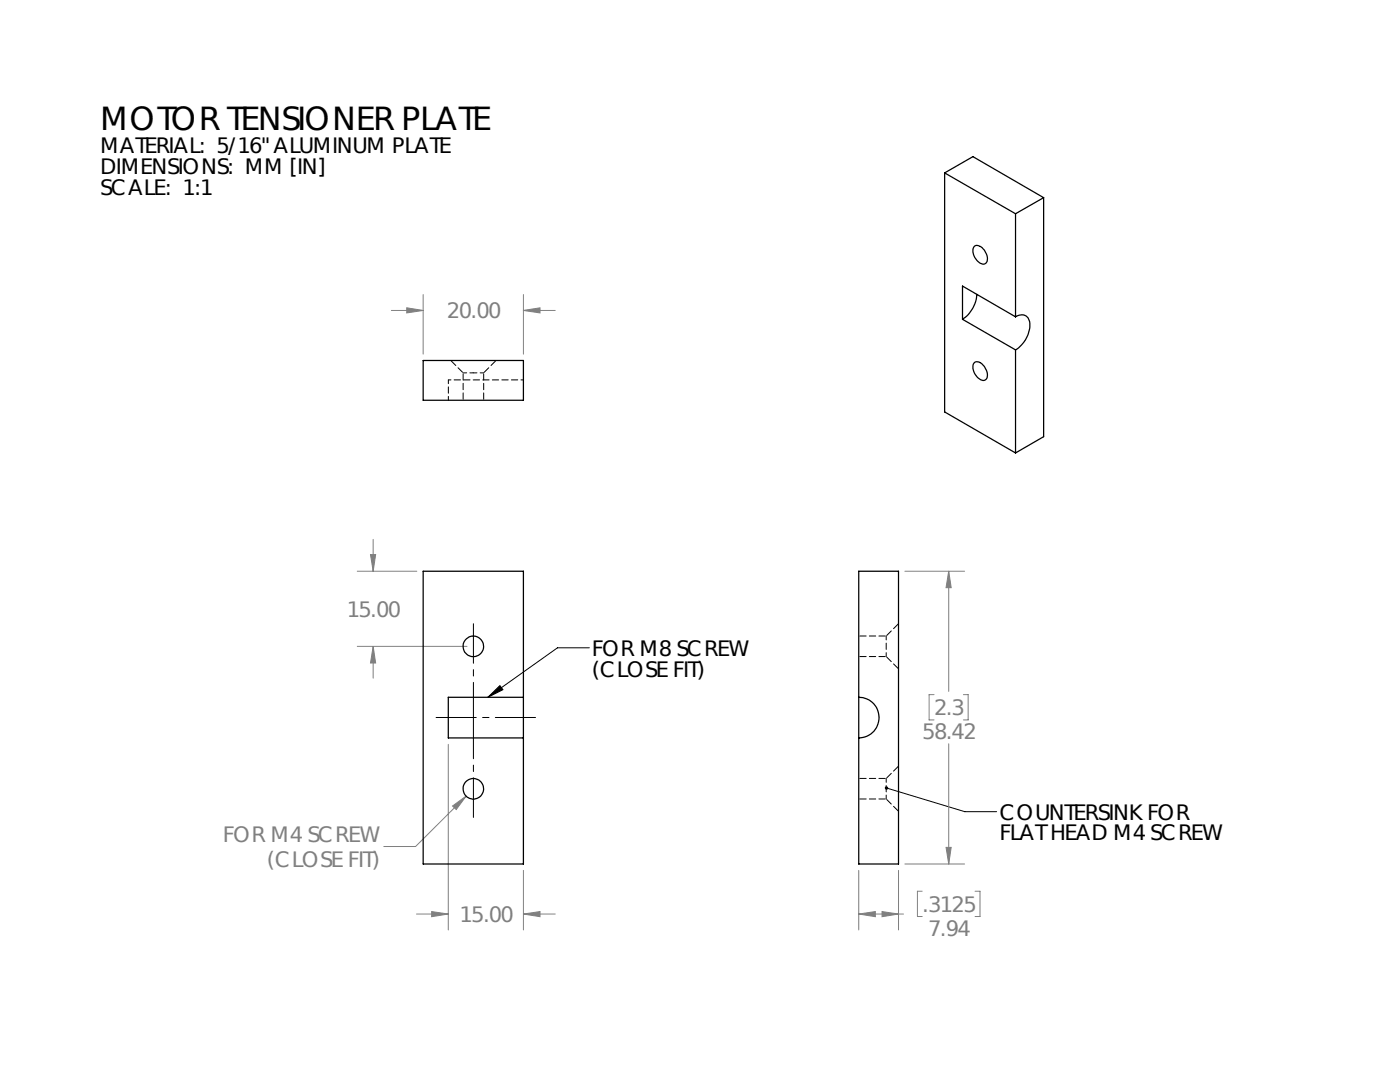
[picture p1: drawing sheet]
<svg xmlns="http://www.w3.org/2000/svg" width="279mm" height="216mm" viewBox="0 0 279 216" stroke-linecap="round" stroke-linejoin="round" font-family="sans-serif">
<path d="M97.4 139.1l2.4-2.3 .6 .8zM117.6 129.3h-6.3l-13.9 9.8M176.9 157.2l15.6 4.8h6.4" fill="none" stroke="#000" stroke-width=".2"/>
<g fill="none" stroke="#808080" stroke-width=".2">
<path d="M84.5 58.8v11.9M104.5 58.8v11.9M78.1 61.9h6.4M81.2 61.4l3.3 .5-3.3 .5zM104.5 61.9l3.3-.5v1zM104.5 61.9h6.3M71.3 114h11.9M73.9 110.7h1.1l-.5 3.3zM74.5 107.6v6.4M180.6 114h11.9M189.3 114l.5 3.3h-1zM189.3 114v24"/>
<path d="M71.3 129h21.9M74.5 129l.5 3.3h-1.1zM74.5 129v6.3M186.4 138.6h-1v5.1h1M192.3 138.6h.9v5.1h-.9M89.5 148.5v37.1M93 158.9l-10.1 10h-6.3M189.3 148.4v24M90.3 160.8l2.7-1.9-1.9 2.6zM104.5 173.7v11.9M171.4 173.7v11.9M179.3 173.7v11.9"/>
<path d="M180.6 172.4h11.9M184 177.8h-.9v5.1h.9M188.8 169.1h1l-.5 3.3zM194.6 177.8h1v5.1h-1M83.1 182.4h6.4M86.1 181.9l3.4 .5-3.4 .5zM104.5 182.4l3.3-.5v1zM104.5 182.4h6.3M171.4 182.4l3.3-.5v1zM171.4 182.4h8.9M176 181.9l3.3 .5-3.3 .5z"/>
</g>
<path d="M94.5 124.5v38.6" fill="none" stroke="#000" stroke-width=".2" stroke-dasharray="15.2 1.3 1.3 1.3" stroke-dashoffset="7.3"/>
<path d="M106.9 143.2h-19.9" fill="none" stroke="#000" stroke-width=".2" stroke-dasharray="15.2 1.3 1.3 1.3" stroke-dashoffset="7.2"/>
<path d="M97.4 139.1l2.4-2.3 .6 .8zM176.7 157l-.1 .1 .3 .1-.3-.1a.35 .35 0 0 0 .4 .5 .35 .35 0 0 0 .2-.6 .35 .35 0 0 0-.5 0z" fill="#000"/>
<path d="M73.9 110.7h1.1l-.5 3.3zM74.5 129l.5 3.3h-1.1zM104.5 182.4l3.3-.5v1zM86.1 181.9l3.4 .5-3.4 .5zM90.3 160.8l.8 .7 1.9-2.6zM81.2 61.4l3.3 .5-3.3 .5zM104.5 61.9l3.3-.5v1zM189.3 114l.5 3.3h-1zM188.8 169.1h1l-.5 3.3zM176 181.9l3.3 .5-3.3 .5zM171.4 182.4l3.3-.5v1z" fill="#808080"/>
<g fill="none" stroke="#000" stroke-width=".25">
<path d="M188.5 34.5v47.7l14.2 8.2M188.5 34.5l14.2 8.2M188.5 34.5l5.7-3.2 14.1 8.1M208.3 39.4l-5.6 3.3M208.3 39.4v47.7l-5.6 3.3M194.5 49.1a1.83 1.83 0 0 1 2.2 1.3 1.42 1.42 0 0 1-.4 2.3 2.67 2.67 0 0 1-1.9-3.5zM194.9 58.7a6.4 6.4 0 0 1-2.8 5M202.7 42.7v20.5M84.5 71.9h20v8h-20zM192.1 63.7l10.6 6.1M194.5 72.3a1.51 1.51 0 0 1 1.9 .8 2.29 2.29 0 0 1 .4 2.6 1.38 1.38 0 0 1-1.9-.6 2.2 2.2 0 0 1-.4-2.8zM202.7 63.2a1.71 1.71 0 0 1 1.8-.3 1.71 1.71 0 0 1 1 1.6 6.1 6.1 0 0 1-2.8 5.3"/>
<path d="M202.7 69.8v20.6M202.7 63.2l-10.6-6.1v6.6M84.5 114h20v58.4h-20zM171.4 114h7.9v58.4h-7.9zM104.5 139.1h-15v8.1h15M171.4 139.1a4.1 4.1 0 0 1 4 4.1 4.1 4.1 0 0 1-4 4"/>
<circle cx="94.5" cy="129" r="2.06"/>
<circle cx="94.5" cy="157.4" r="2.06"/>
</g>
<path d="M92.4 74.4h2.1M94.5 74.4h2" fill="none" stroke="#000" stroke-width=".2" stroke-dasharray="1.3 .6" stroke-dashoffset=".6"/>
<path d="M89.5 75.8v4.1M176.9 126.9v4.1M176.9 155.3v4.1" fill="none" stroke="#000" stroke-width=".2" stroke-dasharray="1.3 .6" stroke-dashoffset=".5"/>
<path d="M90 71.9l2.4 2.5M92.4 74.4v5.5M96.5 74.4l2.5-2.5M96.5 79.9v-5.5M171.4 131h5.5M176.9 131l2.4 2.5M176.9 126.9h-5.5M179.3 124.4l-2.4 2.5M171.4 159.4h5.5M176.9 159.4l2.4 2.5M176.9 155.3h-5.5M179.3 152.8l-2.4 2.5" fill="none" stroke="#000" stroke-width=".2" stroke-dasharray="1.3 .6" stroke-dashoffset="1.7"/>
<path d="M104.5 75.8h-15" fill="none" stroke="#000" stroke-width=".2" stroke-dasharray="1.3 .6" stroke-dashoffset=".8"/>
<text font-size="6.3" x="20" y="25.9">MOTOR TENSIONER PLATE</text>
<g font-size="4.2">
<text x="20" y="30.5">MATERIAL: 5/16&quot; ALUMINUM PLATE</text>
<text x="20" y="34.7">DIMENSIONS: MM [IN]</text>
<text x="20" y="38.9">SCALE: 1:1</text>
<text x="118.1" y="130.8">FOR M8 SCREW</text>
<text x="118.1" y="135">(CLOSE FIT)</text>
<text x="199.5" y="163.5">COUNTERSINK FOR</text>
<text x="199.5" y="167.7">FLAT HEAD M4 SCREW</text>
</g>
<g font-size="4.2" fill="#808080">
<text x="89.2" y="63.5">20.00</text>
<text x="69.2" y="123.1">15.00</text>
<text x="186.4" y="142.7">2.3</text>
<text x="184.1" y="147.5">58.42</text>
<text x="44.5" y="168">FOR M4 SCREW</text>
<text x="53.3" y="173">(CLOSE FIT)</text>
<text x="91.7" y="184">15.00</text>
<text x="184.1" y="181.9">.3125</text>
<text x="185.2" y="186.7">7.94</text>
</g>
</svg>
